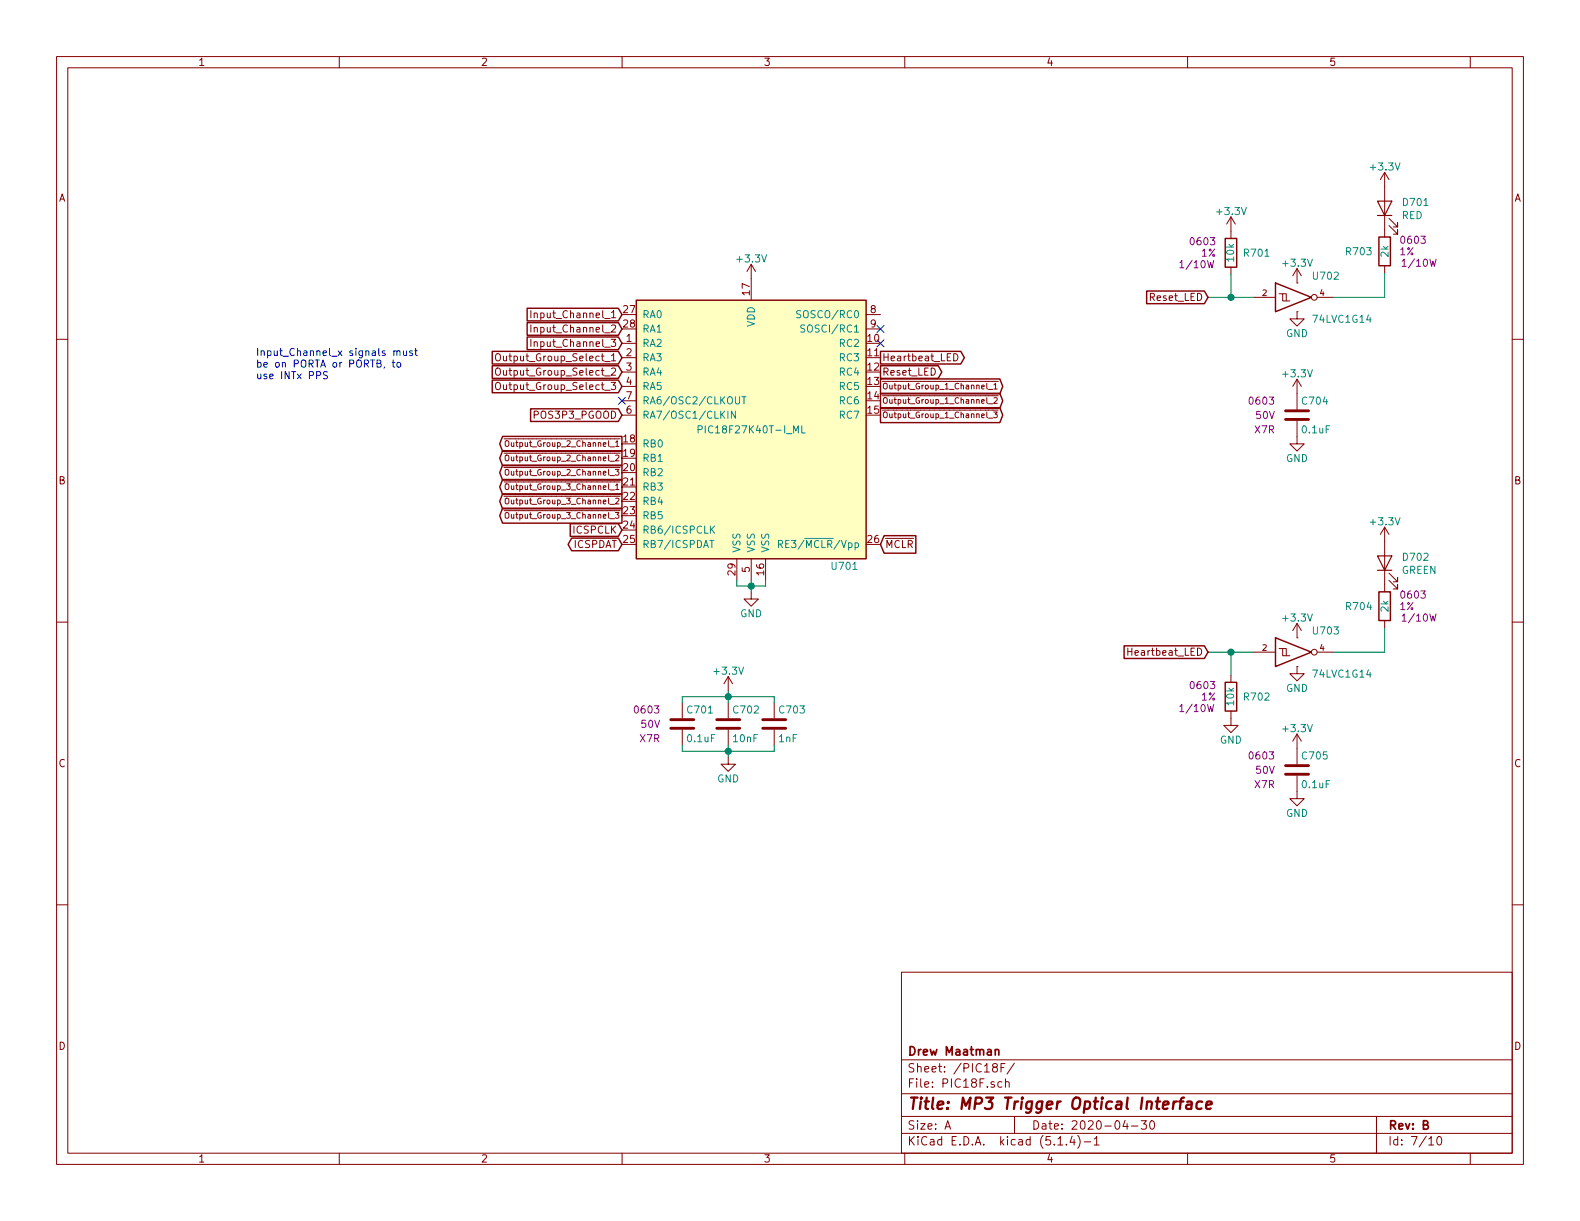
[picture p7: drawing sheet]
EESchema Schematic File Version 4
LIBS:Audio_Optical_Trigger-cache
EELAYER 30 0
EELAYER END
$Descr A 11000 8500
encoding utf-8
Sheet 7 10
Title "MP3 Trigger Optical Interface"
Date "2020-04-30"
Rev "B"
Comp "Drew Maatman"
Comment1 ""
Comment2 ""
Comment3 ""
Comment4 ""
$EndDescr
$Comp
L Custom_Library:PIC18(L)F27K40T-I_ML U701
U 1 1
P 5230 2990
F 0 "U701" H 5980 2040 50  0000 R CNN
F 1 "PIC18F27K40T-I_ML" H 5230 2990 50  0000 C CNN
F 2 "Housings_DFN_QFN:QFN-28-1EP_6x6mm_Pitch0.65mm" H 5230 2990 50  0001 C CNN
F 3 "http://ww1.microchip.com/downloads/en/DeviceDoc/PIC18LF27_47K40-Data-Sheet-40001844E.pdf" H 5230 2990 50  0001 C CNN
F 4 "PIC18F27K40T-I/MLCT-ND" H 5230 2990 50  0001 C CNN "Digi-Key PN"
	1    5230 2990
	1    0    0    -1  
$EndComp
$Comp
L power:GND #PWR0135
U 1 1
P 5230 4120
F 0 "#PWR0135" H 5230 3870 50  0001 C CNN
F 1 "GND" H 5230 3970 50  0000 C CNN
F 2 "" H 5230 4120 50  0001 C CNN
F 3 "" H 5230 4120 50  0001 C CNN
	1    5230 4120
	1    0    0    -1  
$EndComp
Wire Wire Line
	5230 4120 5230 4080
Wire Wire Line
	5230 4080 5330 4080
Wire Wire Line
	5330 4080 5330 4040
Connection ~ 5230 4080
Wire Wire Line
	5230 4080 5230 4040
Wire Wire Line
	5230 4080 5130 4080
Wire Wire Line
	5130 4080 5130 4040
Text GLabel 6130 3790 2    50   Input ~ 0
~MCLR
Text GLabel 4330 3790 0    50   BiDi ~ 0
ICSPDAT
Text GLabel 4330 3690 0    50   Input ~ 0
ICSPCLK
$Comp
L Custom_Library:C_Custom C?
U 1 1
P 4750 5040
AR Path="/5C1D5CD8/5C1E299E" Ref="C?"  Part="1" 
AR Path="/5C1D5CCA/5C1E299E" Ref="C?"  Part="1" 
AR Path="/5E9E1D7E/5C1E299E" Ref="C?"  Part="1" 
AR Path="/5EABB16B/5C1E299E" Ref="C701"  Part="1" 
F 0 "C701" H 4775 5140 50  0000 L CNN
F 1 "0.1uF" H 4775 4940 50  0000 L CNN
F 2 "Capacitors_SMD:C_0603" H 4788 4890 50  0001 C CNN
F 3 "" H 4775 5140 50  0001 C CNN
F 4 "0603" H 4600 5140 50  0000 R CNN "display_footprint"
F 5 "50V" H 4600 5040 50  0000 R CNN "Voltage"
F 6 "X7R" H 4600 4940 50  0000 R CNN "Dielectric"
F 7 "490-8020-1-ND" H 5175 5540 60  0001 C CNN "Digi-Key PN"
	1    4750 5040
	1    0    0    -1  
$EndComp
$Comp
L Custom_Library:C_Custom C?
U 1 1
P 5070 5040
AR Path="/5C1D5CD8/5C1E29D8" Ref="C?"  Part="1" 
AR Path="/5C1D5CCA/5C1E29D8" Ref="C?"  Part="1" 
AR Path="/5E9E1D7E/5C1E29D8" Ref="C?"  Part="1" 
AR Path="/5EABB16B/5C1E29D8" Ref="C702"  Part="1" 
F 0 "C702" H 5095 5140 50  0000 L CNN
F 1 "10nF" H 5095 4940 50  0000 L CNN
F 2 "Capacitors_SMD:C_0603" H 5108 4890 50  0001 C CNN
F 3 "" H 5095 5140 50  0001 C CNN
F 4 "0603" H 4920 5140 50  0001 R CNN "display_footprint"
F 5 "50V" H 4920 5040 50  0001 R CNN "Voltage"
F 6 "X7R" H 4920 4940 50  0001 R CNN "Dielectric"
F 7 "1276-1921-1-ND" H 0   0   50  0001 C CNN "Digi-Key PN"
	1    5070 5040
	1    0    0    -1  
$EndComp
$Comp
L Custom_Library:C_Custom C?
U 1 1
P 5390 5040
AR Path="/5C1D5CD8/5C1E2E7C" Ref="C?"  Part="1" 
AR Path="/5C1D5CCA/5C1E2E7C" Ref="C?"  Part="1" 
AR Path="/5E9E1D7E/5C1E2E7C" Ref="C?"  Part="1" 
AR Path="/5EABB16B/5C1E2E7C" Ref="C703"  Part="1" 
F 0 "C703" H 5415 5140 50  0000 L CNN
F 1 "1nF" H 5415 4940 50  0000 L CNN
F 2 "Capacitors_SMD:C_0603" H 5428 4890 50  0001 C CNN
F 3 "" H 5415 5140 50  0001 C CNN
F 4 "0603" H 5240 5140 50  0001 R CNN "display_footprint"
F 5 "50V" H 5240 5040 50  0001 R CNN "Voltage"
F 6 "X7R" H 5240 4940 50  0001 R CNN "Dielectric"
F 7 "1276-1018-1-ND" H 0   0   50  0001 C CNN "Digi-Key PN"
	1    5390 5040
	1    0    0    -1  
$EndComp
Wire Wire Line
	5070 4810 5070 4850
Wire Wire Line
	5070 4850 4750 4850
Wire Wire Line
	4750 4850 4750 4890
Connection ~ 5070 4850
Wire Wire Line
	5070 4850 5070 4890
Wire Wire Line
	5070 4850 5390 4850
Wire Wire Line
	5390 4850 5390 4890
Wire Wire Line
	5070 5270 5070 5230
Wire Wire Line
	5070 5230 4750 5230
Wire Wire Line
	4750 5230 4750 5190
Connection ~ 5070 5230
Wire Wire Line
	5070 5230 5070 5190
Wire Wire Line
	5070 5230 5390 5230
Wire Wire Line
	5390 5230 5390 5190
$Comp
L power:GND #PWR0136
U 1 1
P 5070 5270
F 0 "#PWR0136" H 5070 5020 50  0001 C CNN
F 1 "GND" H 5070 5120 50  0000 C CNN
F 2 "" H 5070 5270 50  0001 C CNN
F 3 "" H 5070 5270 50  0001 C CNN
	1    5070 5270
	1    0    0    -1  
$EndComp
Text GLabel 4330 2190 0    50   Input ~ 0
Input_Channel_1
Text GLabel 4330 2290 0    50   Input ~ 0
Input_Channel_2
Text GLabel 4330 2390 0    50   Input ~ 0
Input_Channel_3
Text Notes 1780 2650 0    50   ~ 0
Input_Channel_x signals must\nbe on PORTA or PORTB, to\nuse INTx PPS
Text GLabel 6130 2690 2    40   Output ~ 0
~Output_Group_1_Channel_1
Text GLabel 6130 2790 2    40   Output ~ 0
~Output_Group_1_Channel_2
Text GLabel 6130 2890 2    40   Output ~ 0
~Output_Group_1_Channel_3
Text GLabel 4330 3090 0    40   Output ~ 0
~Output_Group_2_Channel_1
Text GLabel 4330 3190 0    40   Output ~ 0
~Output_Group_2_Channel_2
Text GLabel 4330 3290 0    40   Output ~ 0
~Output_Group_2_Channel_3
Text GLabel 4330 3390 0    40   Output ~ 0
~Output_Group_3_Channel_1
Text GLabel 4330 3490 0    40   Output ~ 0
~Output_Group_3_Channel_2
Text GLabel 4330 3590 0    40   Output ~ 0
~Output_Group_3_Channel_3
Text GLabel 6130 2590 2    50   Output ~ 0
Reset_LED
Text GLabel 6130 2490 2    50   Output ~ 0
Heartbeat_LED
$Comp
L power:GND #PWR?
U 1 1
P 9030 2170
AR Path="/5C3A0E70/5EACC5BB" Ref="#PWR?"  Part="1" 
AR Path="/5C3BC6A7/5EACC5BB" Ref="#PWR?"  Part="1" 
AR Path="/5C38ED7E/5EACC5BB" Ref="#PWR?"  Part="1" 
AR Path="/5EABB16B/5EACC5BB" Ref="#PWR0137"  Part="1" 
F 0 "#PWR0137" H 9030 1920 50  0001 C CNN
F 1 "GND" H 9030 2020 50  0000 C CNN
F 2 "" H 9030 2170 50  0001 C CNN
F 3 "" H 9030 2170 50  0001 C CNN
	1    9030 2170
	1    0    0    -1  
$EndComp
$Comp
L Custom_Library:C_Custom C?
U 1 1
P 9030 2890
AR Path="/5BB27BA3/5EACC5C5" Ref="C?"  Part="1" 
AR Path="/5BB27B84/5EACC5C5" Ref="C?"  Part="1" 
AR Path="/5BB27B24/5EACC5C5" Ref="C?"  Part="1" 
AR Path="/5BB27BB5/5EACC5C5" Ref="C?"  Part="1" 
AR Path="/5BB27BF7/5EACC5C5" Ref="C?"  Part="1" 
AR Path="/5C1DE17A/5EACC5C5" Ref="C?"  Part="1" 
AR Path="/5C1E3A0B/5EACC5C5" Ref="C?"  Part="1" 
AR Path="/5C1E3A08/5EACC5C5" Ref="C?"  Part="1" 
AR Path="/5C38ED7E/5EACC5C5" Ref="C?"  Part="1" 
AR Path="/5C3A0E70/5EACC5C5" Ref="C?"  Part="1" 
AR Path="/5C3BC6A7/5EACC5C5" Ref="C?"  Part="1" 
AR Path="/5EABB16B/5EACC5C5" Ref="C704"  Part="1" 
F 0 "C704" H 9055 2990 50  0000 L CNN
F 1 "0.1uF" H 9055 2790 50  0000 L CNN
F 2 "Capacitors_SMD:C_0603" H 9068 2740 50  0001 C CNN
F 3 "" H 9055 2990 50  0001 C CNN
F 4 "0603" H 8880 2990 50  0000 R CNN "display_footprint"
F 5 "50V" H 8880 2890 50  0000 R CNN "Voltage"
F 6 "X7R" H 8880 2790 50  0000 R CNN "Dielectric"
F 7 "490-8020-1-ND" H 9455 3390 60  0001 C CNN "Digi-Key PN"
	1    9030 2890
	1    0    0    -1  
$EndComp
$Comp
L power:GND #PWR?
U 1 1
P 9030 3040
AR Path="/5C38ED7E/5EACC5CB" Ref="#PWR?"  Part="1" 
AR Path="/5C3A0E70/5EACC5CB" Ref="#PWR?"  Part="1" 
AR Path="/5C3BC6A7/5EACC5CB" Ref="#PWR?"  Part="1" 
AR Path="/5EABB16B/5EACC5CB" Ref="#PWR0138"  Part="1" 
F 0 "#PWR0138" H 9030 2790 50  0001 C CNN
F 1 "GND" H 9030 2890 50  0000 C CNN
F 2 "" H 9030 3040 50  0001 C CNN
F 3 "" H 9030 3040 50  0001 C CNN
	1    9030 3040
	1    0    0    -1  
$EndComp
$Comp
L Custom_Library:74LVC1G14_Power U?
U 1 1
P 9030 2070
AR Path="/5C3A0E70/5EACC5D8" Ref="U?"  Part="1" 
AR Path="/5C3BC6A7/5EACC5D8" Ref="U?"  Part="1" 
AR Path="/5C38ED7E/5EACC5D8" Ref="U?"  Part="1" 
AR Path="/5EABB16B/5EACC5D8" Ref="U702"  Part="1" 
F 0 "U702" H 9130 2220 50  0000 L CNN
F 1 "74LVC1G14" H 9130 1920 50  0000 L CNN
F 2 "TO_SOT_Packages_SMD:SOT-353_SC-70-5" H 9030 2120 50  0001 C CNN
F 3 "http://www.ti.com/lit/sg/scyt129e/scyt129e.pdf" H 9030 2070 50  0001 C CNN
F 4 "296-11608-1-ND" H 9330 2420 50  0001 C CNN "Digi-Key PN"
	1    9030 2070
	1    0    0    -1  
$EndComp
$Comp
L Custom_Library:R_Custom R?
U 1 1
P 9640 1750
AR Path="/5BB27BA3/5EACC5E3" Ref="R?"  Part="1" 
AR Path="/5BB27BF7/5EACC5E3" Ref="R?"  Part="1" 
AR Path="/5C1DE17A/5EACC5E3" Ref="R?"  Part="1" 
AR Path="/5C1E3A08/5EACC5E3" Ref="R?"  Part="1" 
AR Path="/5C38ED7E/5EACC5E3" Ref="R?"  Part="1" 
AR Path="/5EABB16B/5EACC5E3" Ref="R703"  Part="1" 
F 0 "R703" H 9560 1750 50  0000 R CNN
F 1 "2k" V 9640 1750 50  0000 C CNN
F 2 "Resistors_SMD:R_0603" H 9640 1750 50  0001 C CNN
F 3 "" H 9640 1750 50  0001 C CNN
F 4 "0603" H 9740 1830 50  0000 L CNN "display_footprint"
F 5 "1%" H 9740 1750 50  0000 L CNN "Tolerance"
F 6 "1/10W" H 9750 1670 50  0000 L CNN "Wattage"
F 7 "311-2.00KHRCT-ND" H 3350 -2420 50  0001 C CNN "Digi-Key PN"
	1    9640 1750
	1    0    0    -1  
$EndComp
$Comp
L Device:LED D?
U 1 1
P 9640 1450
AR Path="/5C38ED7E/5EACC5EA" Ref="D?"  Part="1" 
AR Path="/5EABB16B/5EACC5EA" Ref="D701"  Part="1" 
F 0 "D701" V 9678 1333 50  0000 R CNN
F 1 "RED" V 9587 1333 50  0000 R CNN
F 2 "LEDs:LED_0603" H 9640 1450 50  0001 C CNN
F 3 "~" H 9640 1450 50  0001 C CNN
F 4 "160-1433-1-ND" H 9640 1450 50  0001 C CNN "Digi-Key PN"
	1    9640 1450
	0    -1   -1   0   
$EndComp
Wire Wire Line
	9640 1900 9640 2070
Wire Wire Line
	9640 2070 9280 2070
$Comp
L Custom_Library:R_Custom R?
U 1 1
P 8570 1760
AR Path="/5BB27BA3/5EACE4A0" Ref="R?"  Part="1" 
AR Path="/5BB27BF7/5EACE4A0" Ref="R?"  Part="1" 
AR Path="/5C1DE17A/5EACE4A0" Ref="R?"  Part="1" 
AR Path="/5C1E3A08/5EACE4A0" Ref="R?"  Part="1" 
AR Path="/5C38ED7E/5EACE4A0" Ref="R?"  Part="1" 
AR Path="/5EABB16B/5EACE4A0" Ref="R701"  Part="1" 
F 0 "R701" H 8490 1760 50  0000 R CNN
F 1 "10k" V 8570 1760 50  0000 C CNN
F 2 "Resistors_SMD:R_0603" H 8570 1760 50  0001 C CNN
F 3 "" H 8570 1760 50  0001 C CNN
F 4 "0603" H 8670 1840 50  0000 L CNN "display_footprint"
F 5 "1%" H 8670 1760 50  0000 L CNN "Tolerance"
F 6 "1/10W" H 8680 1680 50  0000 L CNN "Wattage"
F 7 "RHM10KADCT-ND" H 8870 2160 60  0001 C CNN "Digi-Key PN"
	1    8570 1760
	-1   0    0    -1  
$EndComp
Text GLabel 8410 2070 0    50   Input ~ 0
Reset_LED
Wire Wire Line
	8410 2070 8570 2070
Wire Wire Line
	8570 1910 8570 2070
Connection ~ 8570 2070
Wire Wire Line
	8570 2070 8730 2070
$Comp
L power:GND #PWR?
U 1 1
P 9030 4640
AR Path="/5C3A0E70/5EAEED0F" Ref="#PWR?"  Part="1" 
AR Path="/5C3BC6A7/5EAEED0F" Ref="#PWR?"  Part="1" 
AR Path="/5C38ED7E/5EAEED0F" Ref="#PWR?"  Part="1" 
AR Path="/5EABB16B/5EAEED0F" Ref="#PWR0139"  Part="1" 
F 0 "#PWR0139" H 9030 4390 50  0001 C CNN
F 1 "GND" H 9030 4490 50  0000 C CNN
F 2 "" H 9030 4640 50  0001 C CNN
F 3 "" H 9030 4640 50  0001 C CNN
	1    9030 4640
	1    0    0    -1  
$EndComp
$Comp
L Custom_Library:C_Custom C?
U 1 1
P 9030 5360
AR Path="/5BB27BA3/5EAEED19" Ref="C?"  Part="1" 
AR Path="/5BB27B84/5EAEED19" Ref="C?"  Part="1" 
AR Path="/5BB27B24/5EAEED19" Ref="C?"  Part="1" 
AR Path="/5BB27BB5/5EAEED19" Ref="C?"  Part="1" 
AR Path="/5BB27BF7/5EAEED19" Ref="C?"  Part="1" 
AR Path="/5C1DE17A/5EAEED19" Ref="C?"  Part="1" 
AR Path="/5C1E3A0B/5EAEED19" Ref="C?"  Part="1" 
AR Path="/5C1E3A08/5EAEED19" Ref="C?"  Part="1" 
AR Path="/5C38ED7E/5EAEED19" Ref="C?"  Part="1" 
AR Path="/5C3A0E70/5EAEED19" Ref="C?"  Part="1" 
AR Path="/5C3BC6A7/5EAEED19" Ref="C?"  Part="1" 
AR Path="/5EABB16B/5EAEED19" Ref="C705"  Part="1" 
F 0 "C705" H 9055 5460 50  0000 L CNN
F 1 "0.1uF" H 9055 5260 50  0000 L CNN
F 2 "Capacitors_SMD:C_0603" H 9068 5210 50  0001 C CNN
F 3 "" H 9055 5460 50  0001 C CNN
F 4 "0603" H 8880 5460 50  0000 R CNN "display_footprint"
F 5 "50V" H 8880 5360 50  0000 R CNN "Voltage"
F 6 "X7R" H 8880 5260 50  0000 R CNN "Dielectric"
F 7 "490-8020-1-ND" H 9455 5860 60  0001 C CNN "Digi-Key PN"
	1    9030 5360
	1    0    0    -1  
$EndComp
$Comp
L power:GND #PWR?
U 1 1
P 9030 5510
AR Path="/5C38ED7E/5EAEED1F" Ref="#PWR?"  Part="1" 
AR Path="/5C3A0E70/5EAEED1F" Ref="#PWR?"  Part="1" 
AR Path="/5C3BC6A7/5EAEED1F" Ref="#PWR?"  Part="1" 
AR Path="/5EABB16B/5EAEED1F" Ref="#PWR0140"  Part="1" 
F 0 "#PWR0140" H 9030 5260 50  0001 C CNN
F 1 "GND" H 9030 5360 50  0000 C CNN
F 2 "" H 9030 5510 50  0001 C CNN
F 3 "" H 9030 5510 50  0001 C CNN
	1    9030 5510
	1    0    0    -1  
$EndComp
$Comp
L Custom_Library:74LVC1G14_Power U?
U 1 1
P 9030 4540
AR Path="/5C3A0E70/5EAEED2C" Ref="U?"  Part="1" 
AR Path="/5C3BC6A7/5EAEED2C" Ref="U?"  Part="1" 
AR Path="/5C38ED7E/5EAEED2C" Ref="U?"  Part="1" 
AR Path="/5EABB16B/5EAEED2C" Ref="U703"  Part="1" 
F 0 "U703" H 9130 4690 50  0000 L CNN
F 1 "74LVC1G14" H 9130 4390 50  0000 L CNN
F 2 "TO_SOT_Packages_SMD:SOT-353_SC-70-5" H 9030 4590 50  0001 C CNN
F 3 "http://www.ti.com/lit/sg/scyt129e/scyt129e.pdf" H 9030 4540 50  0001 C CNN
F 4 "296-11608-1-ND" H 9330 4890 50  0001 C CNN "Digi-Key PN"
	1    9030 4540
	1    0    0    -1  
$EndComp
$Comp
L Custom_Library:R_Custom R?
U 1 1
P 9640 4220
AR Path="/5BB27BA3/5EAEED36" Ref="R?"  Part="1" 
AR Path="/5BB27BF7/5EAEED36" Ref="R?"  Part="1" 
AR Path="/5C1DE17A/5EAEED36" Ref="R?"  Part="1" 
AR Path="/5C1E3A08/5EAEED36" Ref="R?"  Part="1" 
AR Path="/5C38ED7E/5EAEED36" Ref="R?"  Part="1" 
AR Path="/5EABB16B/5EAEED36" Ref="R704"  Part="1" 
F 0 "R704" H 9560 4220 50  0000 R CNN
F 1 "2k" V 9640 4220 50  0000 C CNN
F 2 "Resistors_SMD:R_0603" H 9640 4220 50  0001 C CNN
F 3 "" H 9640 4220 50  0001 C CNN
F 4 "0603" H 9740 4300 50  0000 L CNN "display_footprint"
F 5 "1%" H 9740 4220 50  0000 L CNN "Tolerance"
F 6 "1/10W" H 9750 4140 50  0000 L CNN "Wattage"
F 7 "311-2.00KHRCT-ND" H 3350 50  50  0001 C CNN "Digi-Key PN"
	1    9640 4220
	1    0    0    -1  
$EndComp
Wire Wire Line
	9640 4370 9640 4540
Wire Wire Line
	9640 4540 9280 4540
$Comp
L Custom_Library:R_Custom R?
U 1 1
P 8570 4850
AR Path="/5BB27BA3/5EAEED4E" Ref="R?"  Part="1" 
AR Path="/5BB27BF7/5EAEED4E" Ref="R?"  Part="1" 
AR Path="/5C1DE17A/5EAEED4E" Ref="R?"  Part="1" 
AR Path="/5C1E3A08/5EAEED4E" Ref="R?"  Part="1" 
AR Path="/5C38ED7E/5EAEED4E" Ref="R?"  Part="1" 
AR Path="/5EABB16B/5EAEED4E" Ref="R702"  Part="1" 
F 0 "R702" H 8490 4850 50  0000 R CNN
F 1 "10k" V 8570 4850 50  0000 C CNN
F 2 "Resistors_SMD:R_0603" H 8570 4850 50  0001 C CNN
F 3 "" H 8570 4850 50  0001 C CNN
F 4 "0603" H 8670 4930 50  0000 L CNN "display_footprint"
F 5 "1%" H 8670 4850 50  0000 L CNN "Tolerance"
F 6 "1/10W" H 8680 4770 50  0000 L CNN "Wattage"
F 7 "RHM10KADCT-ND" H 8870 5250 60  0001 C CNN "Digi-Key PN"
	1    8570 4850
	-1   0    0    -1  
$EndComp
$Comp
L power:GND #PWR?
U 1 1
P 8570 5000
AR Path="/5C3A0E70/5EAEFB3F" Ref="#PWR?"  Part="1" 
AR Path="/5C3BC6A7/5EAEFB3F" Ref="#PWR?"  Part="1" 
AR Path="/5C38ED7E/5EAEFB3F" Ref="#PWR?"  Part="1" 
AR Path="/5EABB16B/5EAEFB3F" Ref="#PWR0141"  Part="1" 
F 0 "#PWR0141" H 8570 4750 50  0001 C CNN
F 1 "GND" H 8570 4850 50  0000 C CNN
F 2 "" H 8570 5000 50  0001 C CNN
F 3 "" H 8570 5000 50  0001 C CNN
	1    8570 5000
	1    0    0    -1  
$EndComp
Wire Wire Line
	8410 4540 8570 4540
Wire Wire Line
	8570 4540 8570 4700
Connection ~ 8570 4540
Wire Wire Line
	8570 4540 8730 4540
$Comp
L Device:LED D?
U 1 1
P 9640 3920
AR Path="/5C38ED7E/5EAF22FB" Ref="D?"  Part="1" 
AR Path="/5EABB16B/5EAF22FB" Ref="D702"  Part="1" 
F 0 "D702" V 9678 3803 50  0000 R CNN
F 1 "GREEN" V 9587 3803 50  0000 R CNN
F 2 "LEDs:LED_0603" H 9640 3920 50  0001 C CNN
F 3 "~" H 9640 3920 50  0001 C CNN
F 4 "160-1446-1-ND" H 6060 -1710 50  0001 C CNN "Digi-Key PN"
	1    9640 3920
	0    -1   -1   0   
$EndComp
Text GLabel 8410 4540 0    50   Input ~ 0
Heartbeat_LED
Text GLabel 4330 2890 0    50   Input ~ 0
POS3P3_PGOOD
$Comp
L power:+3.3V #PWR0142
U 1 1
P 5230 1940
F 0 "#PWR0142" H 5230 1790 50  0001 C CNN
F 1 "+3.3V" H 5230 2080 50  0000 C CNN
F 2 "" H 5230 1940 50  0001 C CNN
F 3 "" H 5230 1940 50  0001 C CNN
	1    5230 1940
	1    0    0    -1  
$EndComp
$Comp
L power:+3.3V #PWR0143
U 1 1
P 8570 1610
F 0 "#PWR0143" H 8570 1460 50  0001 C CNN
F 1 "+3.3V" H 8570 1750 50  0000 C CNN
F 2 "" H 8570 1610 50  0001 C CNN
F 3 "" H 8570 1610 50  0001 C CNN
	1    8570 1610
	1    0    0    -1  
$EndComp
$Comp
L power:+3.3V #PWR0144
U 1 1
P 9030 1970
F 0 "#PWR0144" H 9030 1820 50  0001 C CNN
F 1 "+3.3V" H 9030 2110 50  0000 C CNN
F 2 "" H 9030 1970 50  0001 C CNN
F 3 "" H 9030 1970 50  0001 C CNN
	1    9030 1970
	1    0    0    -1  
$EndComp
$Comp
L power:+3.3V #PWR0145
U 1 1
P 9640 1300
F 0 "#PWR0145" H 9640 1150 50  0001 C CNN
F 1 "+3.3V" H 9640 1440 50  0000 C CNN
F 2 "" H 9640 1300 50  0001 C CNN
F 3 "" H 9640 1300 50  0001 C CNN
	1    9640 1300
	1    0    0    -1  
$EndComp
$Comp
L power:+3.3V #PWR0146
U 1 1
P 9030 2740
F 0 "#PWR0146" H 9030 2590 50  0001 C CNN
F 1 "+3.3V" H 9030 2880 50  0000 C CNN
F 2 "" H 9030 2740 50  0001 C CNN
F 3 "" H 9030 2740 50  0001 C CNN
	1    9030 2740
	1    0    0    -1  
$EndComp
$Comp
L power:+3.3V #PWR0147
U 1 1
P 9640 3770
F 0 "#PWR0147" H 9640 3620 50  0001 C CNN
F 1 "+3.3V" H 9640 3910 50  0000 C CNN
F 2 "" H 9640 3770 50  0001 C CNN
F 3 "" H 9640 3770 50  0001 C CNN
	1    9640 3770
	1    0    0    -1  
$EndComp
$Comp
L power:+3.3V #PWR0148
U 1 1
P 9030 4440
F 0 "#PWR0148" H 9030 4290 50  0001 C CNN
F 1 "+3.3V" H 9030 4580 50  0000 C CNN
F 2 "" H 9030 4440 50  0001 C CNN
F 3 "" H 9030 4440 50  0001 C CNN
	1    9030 4440
	1    0    0    -1  
$EndComp
$Comp
L power:+3.3V #PWR0149
U 1 1
P 9030 5210
F 0 "#PWR0149" H 9030 5060 50  0001 C CNN
F 1 "+3.3V" H 9030 5350 50  0000 C CNN
F 2 "" H 9030 5210 50  0001 C CNN
F 3 "" H 9030 5210 50  0001 C CNN
	1    9030 5210
	1    0    0    -1  
$EndComp
$Comp
L power:+3.3V #PWR0150
U 1 1
P 5070 4810
F 0 "#PWR0150" H 5070 4660 50  0001 C CNN
F 1 "+3.3V" H 5070 4950 50  0000 C CNN
F 2 "" H 5070 4810 50  0001 C CNN
F 3 "" H 5070 4810 50  0001 C CNN
	1    5070 4810
	1    0    0    -1  
$EndComp
Text GLabel 4330 2490 0    50   Input ~ 0
Output_Group_Select_1
Text GLabel 4330 2590 0    50   Input ~ 0
Output_Group_Select_2
Text GLabel 4330 2690 0    50   Input ~ 0
Output_Group_Select_3
NoConn ~ 6130 2290
NoConn ~ 6130 2390
NoConn ~ 4330 2790
$EndSCHEMATC
